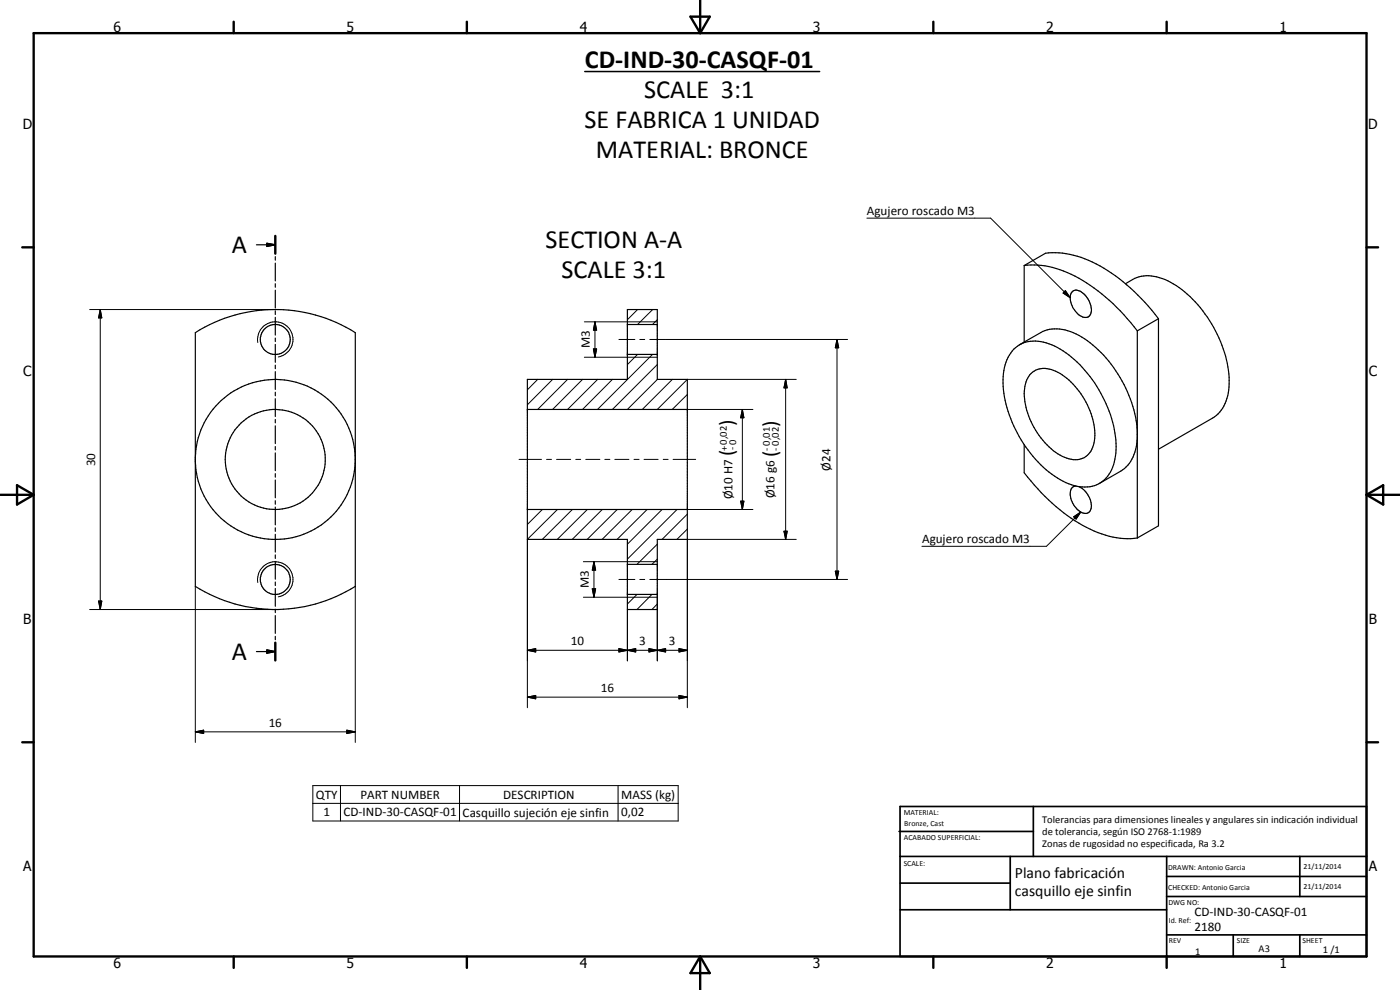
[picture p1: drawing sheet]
<svg xmlns="http://www.w3.org/2000/svg" width="420mm" height="297mm" viewBox="0 0 420 297" stroke-linecap="round" stroke-linejoin="round" font-family="sans-serif">
<g fill="none" stroke="#000" stroke-width=".35">
<path d="M77 73.4h5.6M80.1 73l2.5 .4-2.5 .6zM82.6 70.8v5.3M82.6 77v1.1M82.6 79v5.3M307.4 79.7l6.4-3.7a28.9 28.9 0 0 1 19.8 6 60.3 60.3 0 0 1 14.1 13.6M307.4 79.7a29 29 0 0 1 19.8 5.9 63.8 63.8 0 0 1 14.1 13.7M307.4 79.7v23M58.6 99.8a44.9 44.9 0 0 1 48 0v76.1a45.1 45.1 0 0 1-48 0zM82.6 85.1v1.1M82.6 87.1v5.3M82.6 93.3v1.1"/>
<path d="M82.6 95.2v5.3M188.3 97.4h9M321.9 87.4a2.83 2.83 0 0 1 3.7 1.1 5.5 5.5 0 0 1 1.4 6.2 2.7 2.7 0 0 1-3.9-.9 5.9 5.9 0 0 1-1.6-5.9zM337.8 85.1a11 11 0 0 1 11.8-1.2 35.4 35.4 0 0 1 17.9 21.9 22.8 22.8 0 0 1 .2 15.3 9.2 9.2 0 0 1-3.8 4.3l-16.2 9.4M341.3 99.3v62.1M347.7 95.6v62.2l-6.4 3.6M347.7 95.6l-6.4 3.7M82.6 101.4v1.1M82.6 103.3v5.4M82.6 109.6v1M82.6 111.5v5.3M82.6 117.7v1"/>
<path d="M82.6 119.6v5.4M158.3 113.8h30v-20.9h9v20.9h9v48h-9v21.1h-9v-21.1h-30zM188.3 106.3h9M304.2 104.8a9.4 9.4 0 0 1 9.8-1.9 29.1 29.1 0 0 1 13.8 11 35.7 35.7 0 0 1 7.1 22 10.6 10.6 0 0 1-6.4 9.8 15.1 15.1 0 0 1-12.8-3.4 37.8 37.8 0 0 1-14.7-28.3 13.4 13.4 0 0 1 3.2-9.2zM306 103.4l7-4a12.2 12.2 0 0 1 10.8 1.2 37.8 37.8 0 0 1 17.5 28.8M309.1 112.4a6.3 6.3 0 0 1 7.7-1 22.4 22.4 0 0 1 11.7 20.8 6 6 0 0 1-9 5 21.6 21.6 0 0 1-10.4-11.5 15 15 0 0 1-.7-12.2zM58.6 137.2a24 24 0 0 1 36.2-20 24 24 0 0 1 0 41.3 24 24 0 0 1-36.2-20M82.6 125.9v1M82.6 127.8v5.3M82.6 134v1M82.6 135.9v5.3M158.3 122.9h48"/>
<path d="M307.4 133.4v8.5a55.3 55.3 0 0 0 22.1 17.9 22.8 22.8 0 0 0 11.8 1.6M341.3 131.3a13 13 0 0 1-3.8 9.3l-7.5 4.4M82.6 142.1v1.1M82.6 144v5.4M82.6 150.2v1.1M82.6 152.1v5.4M82.6 158.4v1M158.3 152.9h48M323 145.8a2.07 2.07 0 0 0-1.8 2.9 5.7 5.7 0 0 0 4.8 5.4 2.39 2.39 0 0 0 1.4-3.3 7 7 0 0 0-3.7-4.8M82.6 160.3v5.4M82.6 166.5v1.1M82.6 168.4v5.4"/>
<path d="M82.6 174.6v1.1M82.6 176.6v5.3M188.3 169.3h9M188.3 178.4h9M77 195.5h5.6M80.1 195l2.5 .5-2.5 .5zM82.6 182.8v1M82.6 184.7v5.3M82.6 190.9v1M82.6 192.8v5.4"/>
<circle cx="82.6" cy="101.9" r="4.5"/>
<circle cx="82.6" cy="137.9" r="15"/>
<circle cx="82.6" cy="173.9" r="4.5"/>
</g>
<g fill="none" stroke="#000" stroke-width=".3">
<path d="M260.2 65.4h37.1l23.9 23.9M26.9 92.9h55.7M30.1 92.9l.5 2.5h-1zM30.1 92.9v90M175.4 96.6h21.9M178.6 96.6l.5 2.5h-1zM178.6 96.6v10.6M191.3 92.9l-3 3M195.9 92.9l-4.6 4.5M197.3 95.9l-1.5 1.5M319.7 87.2l1.5 2.1-2.1-1.4zM77.4 102.8a5.3 5.3 0 0 1 4.3-6.2 5.3 5.3 0 0 1 6.2 4.4 5.3 5.3 0 0 1-4.4 6.1"/>
<path d="M161.4 113.8l-3.1 3.2M165.9 113.8l-7.6 7.7M170.3 113.8l-8.9 9.1M174.8 113.8l-8.9 9.1M175.4 107.2h21.9M178.1 104.7h1l-.5 2.5zM179.4 113.8l-9.1 9.1M183.8 113.8l-9 9.1M185.7 101.9h4.8M191.3 106.3l-3 3.1M192 101.9h1.5M195 101.9h59.4"/>
<path d="M195.8 106.3l-16.5 16.6M197.3 109.4l-13.5 13.5M197.3 113.8l-9 9.1M201.8 113.8l-9 9.1M206.3 118.4l-4.6 4.5M235.8 113.8l.5 2.6h-1zM235.8 113.8v48M239 113.8h-32.7l-9 9.1M251.2 101.9l.5 2.5h-1zM251.2 101.9v72M155.8 137.8h6.7M164 137.8h1.5"/>
<path d="M167 137.8h4.3M172.8 137.8h1.5M175.8 137.8h4.2M181.5 137.8h1.5M184.5 137.8h4.3M190.3 137.8h1.5M193.3 137.8h4.2M199 137.8h1.5M202 137.8h6.8M206.3 122.9h.1M206.3 122.9h19.7M222.8 122.9l.5 2.4h-1z"/>
<path d="M222.8 122.9v30M158.3 152.9h.1M162.8 152.9l-4.5 4.5M167.3 152.9l-9 8.9v50.5M171.8 152.9l-9 8.9M176.3 152.9l-9.1 8.9M180.8 152.9l-9.1 8.9M185.2 152.9l-9 8.9M189.7 152.9l-9 8.9M194.2 152.9l-9 8.9M198.7 152.9l-10.4 10.4M203.2 152.9l-14.9 14.9"/>
<path d="M206.3 158.7l-3.2 3.1M206.3 154.3l-7.6 7.5M206.3 152.9h19.7M222.3 150.4h1l-.5 2.5zM235.3 159.4h1l-.5 2.4zM322.2 155.1l2.1-1.5-1.4 2.1zM324.3 153.6l-10.2 10.3h-37.4M58.6 175.9v46.9M77.4 174.8a5.3 5.3 0 0 1 4.3-6.2 5.3 5.3 0 0 1 6.1 4.3 5.3 5.3 0 0 1-4.3 6.2M106.6 175.9v46.9M175.1 168.5h22.2M175.1 179.2h22.2"/>
<path d="M177.7 176.7h1.1l-.5 2.5zM178.3 168.5l.5 2.6h-1.1zM178.3 168.5v10.7M185.7 173.9h4.8M191.2 178.4l-2.9 2.8M192 173.9h1.5M195 173.9h59.4M195.7 178.4l-4.5 4.5M197.3 167.8l-1.6 1.5M197.3 163.3l-6.1 6M197.3 178.4v19.9M239 161.8h-32.7v50.5"/>
<path d="M250.7 171.4h1l-.5 2.5zM26.9 182.9h55.7M29.6 180.3h1l-.5 2.6zM158.3 195.1l2.5-.5v1zM158.3 195.1h48M185.7 194.6l2.6 .5-2.6 .5zM188.3 195.1l2.5-.5v1zM188.3 182.9v15.4M194.8 194.6l2.5 .5-2.5 .5zM194.8 194.6l5 1v-1l-5 1zM197.3 195.1l2.5-.5v1zM197.3 181.2l-1.6 1.7"/>
<path d="M203.8 194.6l2.5 .5-2.5 .5zM58.6 219.6l2.5-.5v1zM58.6 219.6h48M104.1 219.1l2.5 .5-2.5 .5zM158.3 209.2l2.5-.5v1zM158.3 209.2h48M203.8 208.7l2.5 .5-2.5 .5zM93.9 235.7h109.6v10.6h-109.6zM102.2 235.7v10.6M137.9 235.7v10.6M185.5 235.7v10.6M93.9 241h109.6"/>
</g>
<path d="M175.5 21.5h70.5" fill="none" stroke="#000" stroke-width=".46"/>
<g fill="#000">
<circle cx="188.3" cy="106.3" r=".18"/>
<circle cx="197.3" cy="106.3" r=".18"/>
</g>
<g fill="none" stroke="#000" stroke-width=".71">
<path d="M10.1 9.9h400v277.1h-400zM70.1 6.5v3.4M140.1 6.5v3.4M207.2 5h5.8l-2.9 4.9zM210.1 0v9.9M280.1 6.5v3.4M350.1 6.5v3.4M6.7 74.2h3.4M82.6 70.8v5.3M410.1 74.2h3.5M.1 148.5h10M5.1 145.6l5 2.9-5 2.9z"/>
<path d="M410.1 148.5h10M410.1 148.5l5-2.9v5.8zM82.6 192.8v5.4M6.7 222.7h3.4M410.1 222.7h3.5M70.1 287v3.4M140.1 287v3.4M210.1 287v10M210.1 287l2.9 5h-5.8zM280.1 287v3.4M350.1 287v3.4"/>
</g>
<g fill="none" stroke="#000" stroke-width=".51">
<path d="M269.8 249.5h40.3M270.1 242h140v45h-140zM270.1 257h140M303.2 257v16M310.1 242v15M350.1 257v30M390.1 257v12M270.1 265h33.1M270.1 273h80M350.1 269h60M350.1 263h60M350.1 280.5h60"/>
<path d="M370.1 280.5v6.5M390.1 280.5v6.5"/>
</g>
<g fill="#000">
<path d="M80.1 73l2.5 .4-2.5 .6zM30.1 92.9l.5 2.5h-1zM178.6 96.6l.5 2.5h-1zM319.7 87.2l1.5 2.1-2.1-1.4zM178.1 104.7h1l-.5 2.5zM235.8 113.8l.5 2.6h-1zM251.2 101.9l.5 2.5h-1zM222.8 122.9l.5 2.4h-1zM222.3 150.4h1l-.5 2.5zM235.3 159.4h1l-.5 2.4zM322.2 155.1l2.1-1.5-1.4 2.1zM177.7 176.7h1.1l-.5 2.5z"/>
<path d="M178.3 168.5l.5 2.6h-1.1zM250.7 171.4h1l-.5 2.5zM29.6 180.3h1l-.5 2.6zM80.1 195l2.5 .5-2.5 .5zM158.3 195.1l2.5-.5v1zM185.7 194.6l2.6 .5-2.6 .5zM188.3 195.1l2.5-.5v1zM194.8 194.6l2.5 .5-2.5 .5zM197.3 195.1l2.5-.5v1zM203.8 194.6l2.5 .5-2.5 .5zM58.6 219.6l2.5-.5v1zM158.3 209.2l2.5-.5v1z"/>
<path d="M203.8 208.7l2.5 .5-2.5 .5zM104.1 219.1l2.5 .5-2.5 .5z"/>
</g>
<g font-size="7.9">
<text x="175.5" y="20.4">CD-IND-30-CASQF-01</text>
<text x="193.3" y="29.4">SCALE 3:1</text>
<text x="175.5" y="38.4">SE FABRICA 1 UNIDAD</text>
<text x="178.8" y="47.4">MATERIAL: BRONCE</text>
<text x="69.6" y="76">A</text>
<text x="163.7" y="74.3">SECTION A-A</text>
<text x="168.6" y="83.3">SCALE 3:1</text>
<text x="69.6" y="198">A</text>
</g>
<g font-size="6.3">
<text x="220.2" y="127.8" transform="rotate(-90 220.2 127.8)">)</text>
<text x="233.2" y="128.1" transform="rotate(-90 233.2 128.1)">)</text>
<text x="220.2" y="136.8" transform="rotate(-90 220.2 136.8)">(</text>
<text x="233.2" y="137.1" transform="rotate(-90 233.2 137.1)">(</text>
</g>
<g font-size="4.7">
<text x="304.6" y="263.5">Plano fabricación</text>
<text x="304.6" y="268.9">casquillo eje sinfin</text>
</g>
<g font-size="4.2">
<text x="34" y="9.6">6</text>
<text x="104" y="9.6">5</text>
<text x="174" y="9.6">4</text>
<text x="244" y="9.6">3</text>
<text x="314" y="9.6">2</text>
<text x="384" y="9.6">1</text>
<text x="6.8" y="38.7">D</text>
<text x="410.6" y="38.7">D</text>
<text x="7" y="112.9">C</text>
<text x="410.8" y="112.9">C</text>
<text x="7" y="187.1">B</text>
<text x="410.8" y="187.1">B</text>
<text x="7" y="261.4">A</text>
<text x="410.8" y="261.4">A</text>
<text x="34" y="290.4">6</text>
<text x="104" y="290.4">5</text>
<text x="174" y="290.4">4</text>
<text x="244" y="290.4">3</text>
<text x="314" y="290.4">2</text>
<text x="384" y="290.4">1</text>
</g>
<g font-size="3.9">
<text x="260.2" y="64.4">Agujero roscado M3</text>
<text x="177" y="104.6" transform="rotate(-90 177 104.6)">M3</text>
<text x="28.6" y="139.9" transform="rotate(-90 28.6 139.9)">30</text>
<text x="249.2" y="141.2" transform="rotate(-90 249.2 141.2)">Ø24</text>
<text x="219.8" y="149.8" transform="rotate(-90 219.8 149.8)">Ø10 H7</text>
<text x="232.4" y="149.5" transform="rotate(-90 232.4 149.5)">Ø16 g6</text>
<text x="276.7" y="162.9">Agujero roscado M3</text>
<text x="176.7" y="176.6" transform="rotate(-90 176.7 176.6)">M3</text>
<text x="171.3" y="193.6">10</text>
<text x="191.8" y="193.6">3</text>
<text x="200.8" y="193.6">3</text>
<text x="180.3" y="207.6">16</text>
<text x="80.6" y="218">16</text>
<text x="94.8" y="239.6">QTY</text>
<text x="108.1" y="239.6">PART NUMBER</text>
<text x="151" y="239.6">DESCRIPTION</text>
<text x="186.4" y="239.7">MASS (kg)</text>
<text x="97.1" y="244.9">1</text>
<text x="103.1" y="244.9">CD-IND-30-CASQF-01</text>
<text x="138.8" y="245">Casquillo sujeción eje sinfin</text>
<text x="186.4" y="244.9">0,02</text>
<text x="358.5" y="275">CD-IND-30-CASQF-01</text>
<text x="358.5" y="279.4">2180</text>
</g>
<g font-size="3.1">
<text x="218.3" y="135.2" transform="rotate(-90 218.3 135.2)">+0,02</text>
<text x="220.8" y="134.9" transform="rotate(-90 220.8 134.9)">-0</text>
<text x="231" y="135.2" transform="rotate(-90 231 135.2)">-0,01</text>
<text x="233.8" y="135.2" transform="rotate(-90 233.8 135.2)">-0,02</text>
<text x="312.7" y="246.8">Tolerancias para dimensiones lineales y angulares sin indicación individual</text>
<text x="312.7" y="250.4">de tolerancia, según ISO 2768-1:1989</text>
<text x="312.7" y="254">Zonas de rugosidad no especificada, Ra 3.2</text>
<text x="358.7" y="286.5">1</text>
<text x="377.7" y="285.6">A3</text>
<text x="397" y="285.9">1 /1</text>
</g>
<g font-size="2.4">
<text x="271.2" y="244.4">MATERIAL:</text>
<text x="271.3" y="252">ACABADO SUPERFICIAL:</text>
<text x="271.4" y="247.9">Bronze, Cast</text>
<text x="271.2" y="259.7">SCALE:</text>
<text x="350.6" y="260.9">DRAWN: Antonio Garcia</text>
<text x="391.2" y="260.6">21/11/2014</text>
<text x="350.6" y="267">CHECKED: Antonio Garcia</text>
<text x="391.2" y="266.7">21/11/2014</text>
<text x="350.6" y="271.4">DWG NO:</text>
<text x="350.8" y="276.9">Id. Ref:</text>
<text x="350.8" y="282.8">REV</text>
<text x="371.2" y="282.9">SIZE</text>
<text x="390.9" y="282.9">SHEET</text>
</g>
</svg>
